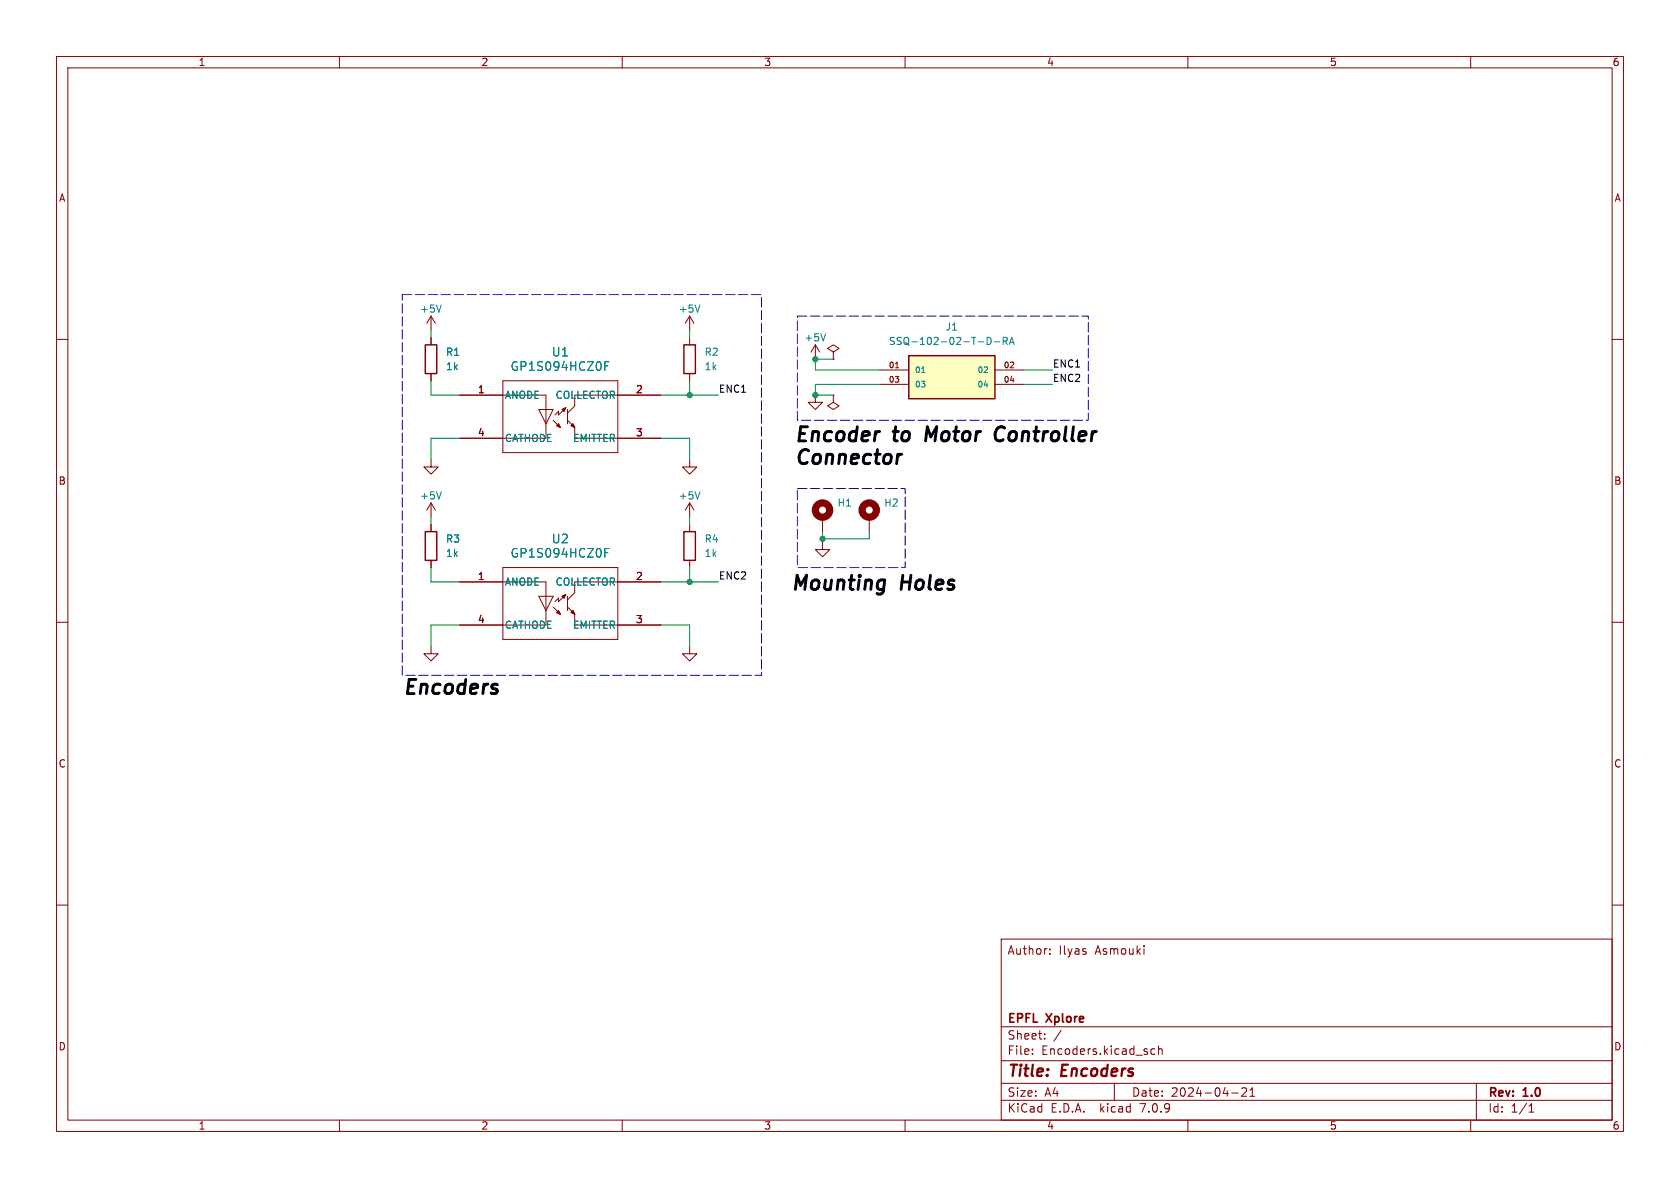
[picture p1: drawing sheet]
<svg xmlns="http://www.w3.org/2000/svg" width="297mm" height="210mm" viewBox="0 0 297 210" stroke-linecap="round" stroke-linejoin="round" font-family="sans-serif">
<path d="M0 0h297v210h-297z" fill="#fff" stroke="#fff" stroke-width=".18"/>
<g fill="none" stroke="#840000" stroke-width=".18">
<path d="M10 10h277v190h-277zM12 12h273v186h-273zM60 10v2M110 10v2M160 10v2M210 10v2M260 10v2M10 60h2M76.2 55.9v2.5M76.2 59.7v1.3M76.2 55.9l-.8 1.3M76.2 55.9l.8 1.3"/>
<path d="M121.9 55.9v2.5M121.9 59.7v1.3M121.9 55.9l-.7 1.3M121.9 55.9l.8 1.3M285 60h2M76.2 66v1.3M81.3 69.9h15.2v7.6h-15.2M88.9 67.3h20.3v12.7h-20.3zM95.2 72.4h2.6l-1.3 2.5zM97.8 74.3l1.3 1.3M98.4 75.2l.3-.3 .4 .7zM99.4 72.4l.6-.3-.3 .6z"/>
<path d="M100 72.1l-1.3 1.2v-.6l-.6 .6M100.3 74.3l1.3 1.3M100.3 72.4v2.5M101 75.2l.3-.3 .3 .7zM101.6 75.6v1.9h15.2M116.8 69.9h-15.2v1.9l-1.3 1.2M121.9 66v1.3M144.1 69.9v1.2h1.3l-1.3 1.3-1.2-1.3h1.2M144.1 61l-.7 1.2M144.1 61v2.5M144.1 61l.8 1.2M147.3 62.2l1-.6-1-.6-1 .6 1 .6v1.3"/>
<path d="M147.3 63.5h.1M147.3 69.9v1.2l1 .7-1 .6-1-.6 1-.7M147.3 69.9h.1M155.6 65.4h5.1M155.6 67.9h5.1M158.3 65h.6M175.9 65.4h5.1M175.9 67.9h5.1M76.2 81.3v1.3h1.3l-1.3 1.2-1.3-1.2h1.3M76.2 88.9l-.8 1.3M76.2 88.9v2.5M76.2 92.7v1.3"/>
<path d="M76.2 99.1v1.2M76.2 88.9l.8 1.3M121.9 81.3v1.3h1.3l-1.3 1.2-1.3-1.2h1.3M121.9 88.9v2.5M121.9 92.7v1.3M121.9 99.1v1.2M121.9 88.9l-.7 1.3M121.9 88.9l.8 1.3M145.4 95.9v1.3h1.3l-1.3 1.2-1.3-1.2h1.3M145.4 91.4v2.6M153.7 91.4v2.6M10 110h2"/>
<path d="M76.2 114.3v1.3h1.3l-1.3 1.2-1.3-1.2h1.3M81.3 102.9h15.2v7.6h-15.2M88.9 100.3h20.3v12.7h-20.3zM95.2 105.4h2.6l-1.3 2.6zM97.8 107.3l1.3 1.3M98.4 108.3l.3-.3 .4 .6zM99.4 105.4l.6-.3-.3 .6zM100 105.1l-1.3 1.3v-.7l-.6 .7M100.3 105.4v2.6M100.3 107.3l1.3 1.3M101 108.3l.3-.3 .3 .6zM101.6 108.6v1.9h15.2"/>
<path d="M116.8 102.9h-15.2v1.9l-1.3 1.2M121.9 114.3v1.3h1.3l-1.3 1.2-1.3-1.2h1.3M285 110h2M10 160h2M285 160h2M177 166h108v32h-108zM185.6 168.6v.1M185.6 167.8v.1M202.2 167.2v.1M60 198v2M110 198v2M160 198v2"/>
<path d="M177 194.5h108M177 191.5h108M177 187.5h108M177 181.5h108M182.5 186.3v.1M182.5 185.5v.1M184.7 183.6v.1M184.7 182.8v.1M187.6 182.1l-1.3 2M197 191.5v3M204.2 185.5l-.5-.1-.2 .3v.4l.1 .2h.6M204.8 185.5l.2-.1 .4 .1 .1 .9"/>
<path d="M204.8 184.9v1.5M210 198v2M217.7 193.2h1.2M219.5 192.4l.6-.1 .2 .1 .1 .3-.9 1.1h.9M221 193.8h.8M221 192.7l.4-.4v1.5M260 198v2M261 191.5v6.5M270.3 196.6h.9M270.3 195.5l.4-.4v1.5"/>
</g>
<g fill="none" stroke="#008484" stroke-width=".18">
<path d="M78 53.9l-.4 1.3M123.7 53.9l-.4 1.3M146 59l-.5 1.3M174.5 59.6a.64 .64 0 0 1 .7 .7 .64 .64 0 0 1-.7 .6zM106.9 64.7h.5M107.7 63.9h-.8v1.6M162.9 65.9h.6M175.8 60.4h.9M177.3 60.3l.7-.1 .1-.1-.1-.3-.7-.2v1.3M177.6 60.3l.5 .6M178.4 60.9l.5-1.3 .4 1.3M178.6 60.5h.6"/>
<path d="M78 86.9l-.4 1.3M106.9 97.7h.5M107.7 97h-.8v1.5M123.7 86.9l-.4 1.3"/>
</g>
<path d="M160.7 62.9h15.2v7.6h-15.2z" fill="#ffffc2" stroke="#ffffc2" stroke-width=".18"/>
<path d="M75.2 61h2v5h-2zM120.9 61h2v5h-2zM160.7 62.9h15.2v7.6h-15.2zM75.2 94h2v5.1h-2zM120.9 94h2v5.1h-2z" fill="none" stroke="#840000" stroke-width=".25"/>
<g fill="none" stroke="#840000" stroke-width="1.3">
<circle cx="145.4" cy="90.2" r="1.27"/>
<circle cx="153.7" cy="90.2" r="1.27"/>
</g>
<g fill="#840000" stroke="#840000" stroke-width=".18">
<path d="M101 75.2l.3-.3 .3 .7z"/>
<path d="M99.4 72.4l.6-.3-.3 .6z"/>
<path d="M98.4 75.2l.3-.3 .4 .7z"/>
<path d="M101 108.3l.3-.3 .3 .6z"/>
<path d="M99.4 105.4l.6-.3-.3 .6z"/>
<path d="M98.4 108.3l.3-.3 .4 .6z"/>
</g>
<path d="M163.9 75.4l-.3 2.5M175.9 76.9a.86 .86 0 0 0 .3 .9 .86 .86 0 0 0 1 0M177.2 75.4a1.1 1.1 0 0 0-1.3 1.1M159.2 80.3h.2" fill="none" stroke="#000" stroke-width=".5"/>
<path d="M71.1 52.1h63.5v67.3h-63.5v-67.3M141 55.9h51.4v18.4h-51.4v-18.4M141 86.4h19v13.9h-19v-13.9" fill="none" stroke="#0000c2" stroke-width=".18" stroke-dasharray="1.7 .6"/>
<g fill="none" stroke="#008400" stroke-width=".18">
<path d="M76.2 58.4v1.3M121.9 58.4v1.3M76.2 67.3v2.6h5.1M81.3 77.5h-5.1v3.8M116.8 77.5h5.1v3.8M116.8 69.9h10.2M121.9 67.3v2.6M147.3 63.5h-3.2v1.9h11.5M155.6 67.9h-11.5v2h3.2M181 67.9h5.1M181 65.4h5.1M76.2 91.4v1.3"/>
<path d="M121.9 91.4v1.3M145.4 94v1.9M153.7 94v1.3h-8.3M76.2 100.3v2.6h5.1M81.3 110.5h-5.1v3.8M116.8 110.5h5.1v3.8M116.8 102.9h10.2M121.9 100.3v2.6"/>
</g>
<g fill="#008400" stroke="#008400" stroke-width=".18">
<circle cx="121.9" cy="69.9" r=".46"/>
<circle cx="121.9" cy="102.9" r=".46"/>
<circle cx="144.1" cy="69.9" r=".46"/>
<circle cx="144.1" cy="63.5" r=".46"/>
<circle cx="145.4" cy="95.3" r=".46"/>
</g>
<g font-size="3.5">
<text x="140.3" y="78.3">Encoder</text>
<text x="140.3" y="82.3">Connector</text>
<text x="158.1" y="78.3">to</text>
<text x="164.7" y="78.3">Motor</text>
<text x="178" y="78.3">Controller</text>
<text x="139.7" y="104.5">Mounting</text>
<text x="159.4" y="104.5">Holes</text>
<text x="71.1" y="122.9">Encoders</text>
</g>
<g font-size="2.8" fill="#840000">
<text x="178" y="190.9">Title:</text>
<text x="187.7" y="190.9">Encoders</text>
</g>
<g font-size="2.1" fill="#008484">
<text x="90.2" y="65.8">GP1S094HCZ0F</text>
<text x="97.5" y="63.2">U1</text>
<text x="90.2" y="98.8">GP1S094HCZ0F</text>
<text x="97.5" y="96.2">U2</text>
</g>
<g font-size="2.1" fill="#840000">
<text x="178" y="169">Author:</text>
<text x="187.2" y="169">Ilyas</text>
<text x="193.7" y="169">Asmouki</text>
<text x="178" y="184">Sheet:</text>
<text x="178" y="181.2">EPFL</text>
<text x="185.1" y="181.2">Xplore</text>
<text x="178" y="186.7">File:</text>
<text x="184.1" y="186.7">Encoders.kicad_sch</text>
<text x="178" y="196.9">KiCad</text>
<text x="178" y="194.1">Size:</text>
<text x="184.7" y="194.1">A4</text>
<text x="185.7" y="196.9">E.D.A.</text>
<text x="194.6" y="196.9">kicad</text>
<text x="200" y="194.1">Date:</text>
<text x="201.8" y="196.9">7.0.9</text>
<text x="207" y="194.1">2024-04-21</text>
<text x="263" y="194.3">Rev:</text>
<text x="263" y="196.9">Id:</text>
<text x="267.1" y="196.9">1/1</text>
<text x="269.4" y="194.3">1.0</text>
</g>
<g font-size="1.8" fill="#840000">
<text x="35" y="11.9">1</text>
<text x="85" y="11.9">2</text>
<text x="135" y="11.9">3</text>
<text x="185" y="11.9">4</text>
<text x="235" y="11.9">5</text>
<text x="285" y="11.9">6</text>
<text x="10.3" y="35.9">A</text>
<text x="285.3" y="35.9">A</text>
<text x="84.4" y="69.6">1</text>
<text x="112.3" y="69.6">2</text>
<text x="84.4" y="77.2">4</text>
<text x="112.3" y="77.2">3</text>
<text x="10.3" y="85.9">B</text>
<text x="285.3" y="85.9">B</text>
<text x="84.4" y="102.6">1</text>
<text x="112.3" y="102.6">2</text>
<text x="84.4" y="110.2">4</text>
<text x="112.3" y="110.2">3</text>
<text x="10.3" y="135.9">C</text>
<text x="285.3" y="135.9">C</text>
<text x="10.3" y="185.9">D</text>
<text x="285.3" y="185.9">D</text>
<text x="35" y="199.9">1</text>
<text x="85" y="199.9">2</text>
<text x="135" y="199.9">3</text>
<text x="185" y="199.9">4</text>
<text x="235" y="199.9">5</text>
<text x="285" y="199.9">6</text>
</g>
<g font-size="1.8" fill="#008484">
<text x="74.2" y="55.5">+5V</text>
<text x="119.9" y="55.5">+5V</text>
<text x="167.1" y="58.6">J1</text>
<text x="78.7" y="63.1">R1</text>
<text x="78.7" y="65.6">1k</text>
<text x="124.5" y="63.1">R2</text>
<text x="124.5" y="65.6">1k</text>
<text x="142.1" y="60.6">+5V</text>
<text x="157" y="61.2">SSQ-102-02-T-D-RA</text>
<text x="89.2" y="70.7">ANODE</text>
<text x="98.1" y="70.7">COLLECTOR</text>
<text x="89.2" y="78.3">CATHODE</text>
<text x="101.2" y="78.3">EMITTER</text>
<text x="74.2" y="88.5">+5V</text>
<text x="119.9" y="88.5">+5V</text>
<text x="148" y="89.8">H1</text>
<text x="156.2" y="89.8">H2</text>
<text x="78.7" y="96.1">R3</text>
<text x="78.7" y="98.7">1k</text>
<text x="124.5" y="96.1">R4</text>
<text x="124.5" y="98.7">1k</text>
<text x="89.2" y="103.7">ANODE</text>
<text x="98.1" y="103.7">COLLECTOR</text>
<text x="89.2" y="111.4">CATHODE</text>
<text x="101.2" y="111.4">EMITTER</text>
</g>
<g font-size="1.8">
<text x="186.1" y="65.1">ENC1</text>
<text x="127" y="69.5">ENC1</text>
<text x="186.1" y="67.6">ENC2</text>
<text x="127" y="102.5">ENC2</text>
</g>
<g font-size="1.4" fill="#840000">
<text x="157" y="65.2">01</text>
<text x="177.3" y="65.2">02</text>
<text x="157" y="67.7">03</text>
<text x="177.3" y="67.7">04</text>
</g>
<g font-size="1.4" fill="#008484">
<text x="161.7" y="66.1">01</text>
<text x="161.7" y="68.7">03</text>
<text x="172.7" y="66.1">02</text>
<text x="172.7" y="68.7">04</text>
</g>
</svg>
